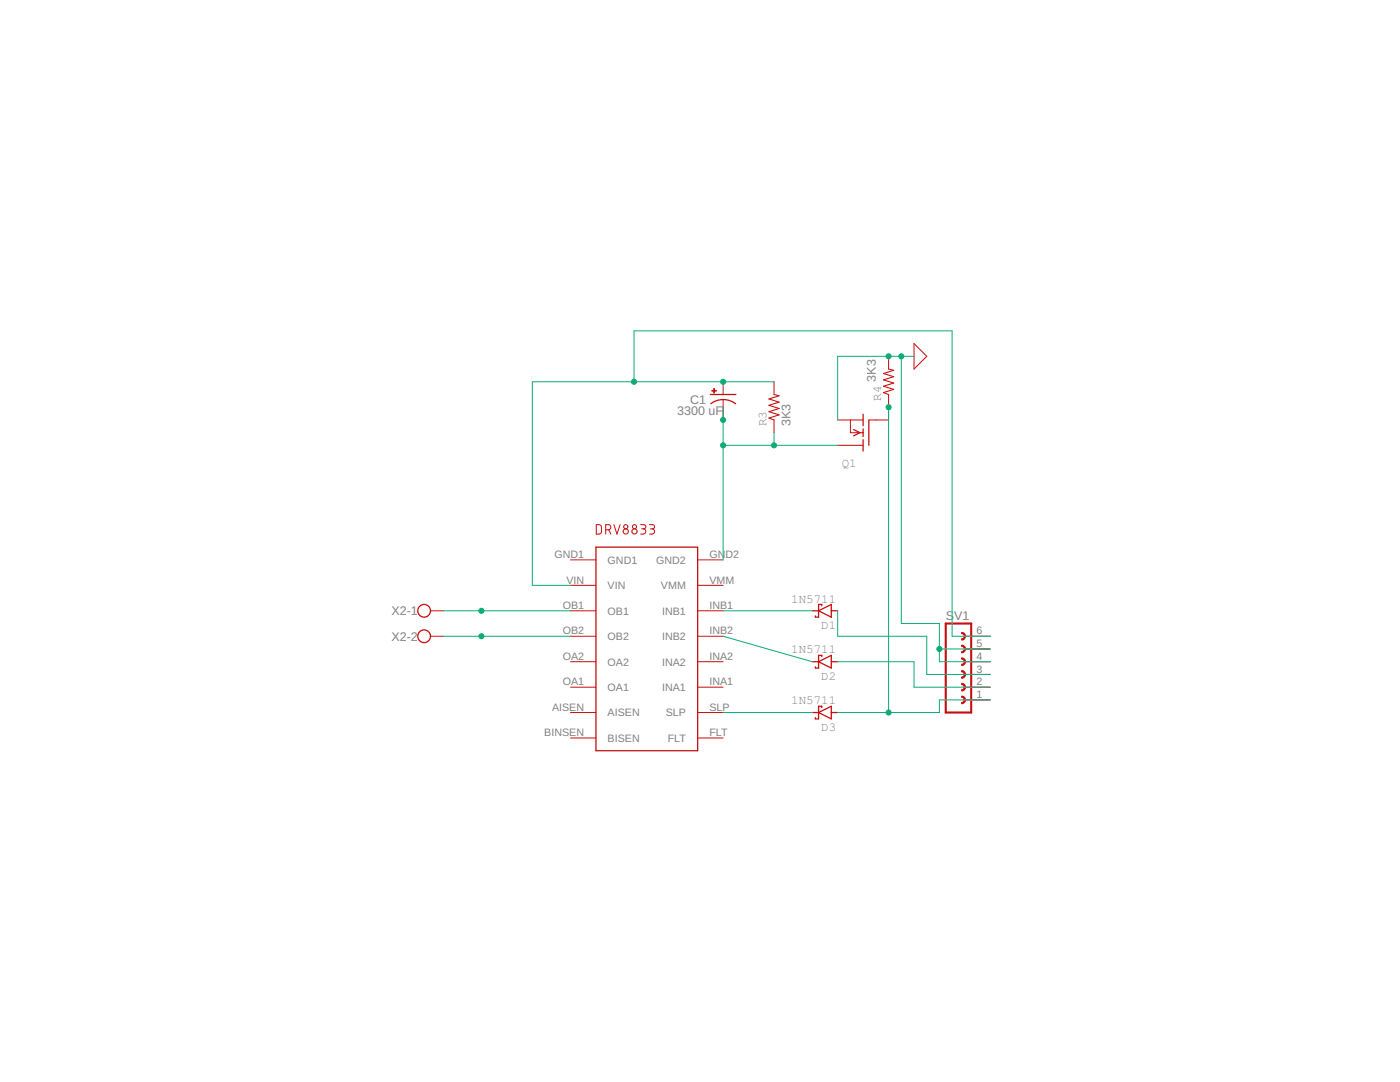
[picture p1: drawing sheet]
<svg xmlns="http://www.w3.org/2000/svg" width="279mm" height="216mm" viewBox="0 0 279 216" stroke-linecap="round" stroke-linejoin="round" font-family="sans-serif">
<g fill="none" stroke="#c90d0c" stroke-width=".25">
<path d="M141.8 78.7h5.1M141.9 80.6a4 4 0 0 1 4.9 0M170.3 85.7l1.3 .6-1.3 .7M172.3 82.7v2.2M172.3 85.6v1.5M172.3 87.7v2.3M173.4 83.8v5.1M118.9 109.2h20.3v40.6h-20.3zM162.1 121.9h1.3M162.1 132h1.3M163.4 121.9l2.5-1.3v2.5zM163.4 132l2.5-1.2v2.5z"/>
<path d="M164 120.9v-.3h-.6v2.5h-.7v-.2M164 131v-.2h-.6v2.5h-.7v-.2M165.9 121.9h1.3M165.9 132h1.3M162.1 142.2h1.3M163.4 142.2l2.5-1.3v2.5zM164 141.2v-.3h-.6v2.5h-.7v-.2M165.9 142.2h1.3"/>
<circle cx="84.6" cy="127" r="1.27"/>
<circle cx="84.6" cy="121.9" r="1.27"/>
</g>
<g fill="none" stroke="#c90d0c" stroke-width=".2">
<path d="M144.3 76.2v2.5M144.3 79.7v4.1M154.5 76.2v2.5M177.3 71.1v2.5M177.3 78.7v2.6M182.4 68.6l2.6 2.5-2.6 2.5zM154.5 83.8v2.5M167.2 83.8h5.1M167.2 88.9h5.1M169.7 83.8v2.5h2.6M173.5 83.8h3.8M113.9 116.8h5"/>
<path d="M113.9 111.7h5M119 104.7h.7l.3 .4v1.1l-.3 .3-.7 .1zM120.9 105.7h.5a.52 .52 0 0 0 .5-.5 .52 .52 0 0 0-.5-.5h-.5v1.9M121.5 105.7l.4 .9M122.5 104.7l.6 1.9 .7-1.9M127.8 104.7h.7a.41 .41 0 0 1 .4 .4 .41 .41 0 0 1-.4 .4h-.4M128.4 105.5a.53 .53 0 0 1 .5 .5 .53 .53 0 0 1-.5 .6h-.6M129.6 104.7h.6a.41 .41 0 0 1 .4 .4 .41 .41 0 0 1-.4 .4h-.4M130.1 105.5a.53 .53 0 0 1 .5 .5 .53 .53 0 0 1-.5 .6h-.5M139.2 116.8h5.1M139.2 111.7h5.1M85.9 127h2.6"/>
<path d="M85.9 121.9h2.6M113.9 137.1h5M113.9 132h5M113.9 127h5M113.9 121.9h5M139.2 137.1h5.1M139.2 132h5.1M139.2 127h5.1M139.2 121.9h5.1M192.6 137.1h5M192.6 132h5M192.6 127h5"/>
<path d="M192.6 139.7h5M192.6 134.6h5M192.6 129.5h5M113.9 147.3h5M113.9 142.2h5M139.2 147.3h5.1M139.2 142.2h5.1"/>
<circle cx="124.9" cy="105.1" r=".42"/>
<circle cx="124.9" cy="106" r=".52"/>
<circle cx="126.6" cy="105.1" r=".42"/>
<circle cx="126.6" cy="106" r=".52"/>
</g>
<path d="M154.5 78.7l1 .3-2 .6 2 .6-2 .7 2 .6-2 .6 2 .7-2 .6 1 .4M177.3 73.6l1.1 .3-2.1 .6 2.1 .7-2.1 .6 2.1 .6-2.1 .7 2.1 .6-2.1 .6 1 .4" fill="none" stroke="#c90d0c" stroke-width=".21"/>
<path d="M188.7 124.4h5.1v17.8h-5.1z" fill="none" stroke="#c90d0c" stroke-width=".42"/>
<g fill="#c90d0c" stroke="#c90d0c" stroke-width=".2">
<path d="M191.9 133.8a.76 .76 0 0 1 .8 .8 .76 .76 0 0 1-.8 .7v-.2a.51 .51 0 0 0 .5-.5 .51 .51 0 0 0-.5-.5z" fill-rule="evenodd"/>
<path d="M191.9 136.4a.76 .76 0 0 1 .8 .7 .76 .76 0 0 1-.8 .8v-.3a.51 .51 0 0 0 .5-.5 .51 .51 0 0 0-.5-.5z" fill-rule="evenodd"/>
<path d="M191.9 138.9a.76 .76 0 0 1 .8 .8 .76 .76 0 0 1-.8 .7v-.2a.51 .51 0 0 0 .5-.5 .51 .51 0 0 0-.5-.6z" fill-rule="evenodd"/>
<path d="M191.9 128.7a.76 .76 0 0 1 .8 .8 .76 .76 0 0 1-.8 .8v-.3a.51 .51 0 0 0 .5-.5 .51 .51 0 0 0-.5-.5z" fill-rule="evenodd"/>
<path d="M191.9 131.3a.76 .76 0 0 1 .8 .7 .76 .76 0 0 1-.8 .8v-.3a.51 .51 0 0 0 .5-.5 .51 .51 0 0 0-.5-.5z" fill-rule="evenodd"/>
<path d="M191.9 126.2a.76 .76 0 0 1 .8 .8 .76 .76 0 0 1-.8 .7v-.2a.51 .51 0 0 0 .5-.5 .51 .51 0 0 0-.5-.6z" fill-rule="evenodd"/>
</g>
<g fill="#c90d0c" stroke="#c90d0c" stroke-width=".2">
<path d="M142.1 77.9h.9v.1h-.9z"/>
<path d="M142.5 77.5h.1v.9h-.1z"/>
</g>
<g fill="none" stroke="#0dab76" stroke-width=".2">
<path d="M126.5 76.2v-10.2h63.5v61h7.6M154.5 76.2h-48.3v40.6h7.7M179.9 71.1v53.3h7.6v7.6h10.1M182.4 71.1h-15.2v12.7M144.3 81.3v30.4M144.3 88.9h22.9M154.5 86.3v2.6M177.3 81.3v60.9M88.5 121.9h25.4M88.5 127h25.4M144.3 121.9h17.8M144.3 127l17.8 5"/>
<path d="M167.2 121.9v5.1h17.8v7.6h12.6M167.2 132h15.2v5.1h15.2M187.5 129.5h10.1M197.6 139.7h-10.1v2.5h-20.3M144.3 142.2h17.8"/>
</g>
<g fill="#0dab76" stroke="#0dab76" stroke-width=".2">
<circle cx="144.3" cy="88.9" r=".51"/>
<circle cx="154.5" cy="88.9" r=".51"/>
<circle cx="144.3" cy="83.8" r=".51"/>
<circle cx="177.3" cy="71.1" r=".51"/>
<circle cx="179.9" cy="71.1" r=".51"/>
<circle cx="187.5" cy="129.5" r=".51"/>
<circle cx="126.5" cy="76.2" r=".51"/>
<circle cx="144.3" cy="76.2" r=".51"/>
<circle cx="177.3" cy="81.3" r=".51"/>
<circle cx="177.3" cy="142.2" r=".51"/>
<circle cx="96.1" cy="121.9" r=".51"/>
<circle cx="96.1" cy="127" r=".51"/>
</g>
<g font-size="2.5" fill="#808080">
<text x="174.8" y="76.2" transform="rotate(-90 174.8 76.2)">3K3</text>
<text x="135.2" y="82.9">3300 uF</text>
<text x="137.7" y="80.6">C1</text>
<text x="175.8" y="80" transform="rotate(-90 175.8 80)">R4</text>
<text x="153" y="85.1" transform="rotate(-90 153 85.1)">R3</text>
<text x="157.8" y="85.1" transform="rotate(-90 157.8 85.1)">3K3</text>
<text x="168" y="93.2">Q1</text>
<text x="78.1" y="122.8">X2-1</text>
<text x="157.9" y="120.2">1N5711</text>
<text x="163.9" y="125.6">D1</text>
<text x="188.8" y="123.7">S</text>
<text x="190.4" y="123.7">V1</text>
<text x="78.1" y="127.8">X2-2</text>
<text x="157.9" y="130.4">1N5711</text>
<text x="163.9" y="135.7">D2</text>
<text x="157.9" y="140.5">1N5711</text>
<text x="163.9" y="145.9">D3</text>
</g>
<g font-size="2.1" fill="#808080">
<text x="110.6" y="111.4">GND1</text>
<text x="121.3" y="112.5">GND1</text>
<text x="131" y="112.5">GND2</text>
<text x="141.6" y="111.4">GN</text>
<text x="144.8" y="111.4">D2</text>
<text x="113" y="116.4">VIN</text>
<text x="121.3" y="117.6">VIN</text>
<text x="131.9" y="117.6">VMM</text>
<text x="141.6" y="116.4">VMM</text>
<text x="112.3" y="121.5">OB1</text>
<text x="121.3" y="122.6">OB1</text>
<text x="132.1" y="122.6">INB1</text>
<text x="141.6" y="121.5">INB1</text>
<text x="112.3" y="131.7">OA2</text>
<text x="112.3" y="126.6">OB2</text>
<text x="121.3" y="127.7">OB2</text>
<text x="132.1" y="127.7">INB2</text>
<text x="141.6" y="131.7">INA2</text>
<text x="141.6" y="126.6">INB2</text>
<text x="194.9" y="131.7">4</text>
<text x="194.9" y="129.1">5</text>
<text x="194.9" y="126.6">6</text>
<text x="112.3" y="136.8">OA1</text>
<text x="121.3" y="137.9">OA1</text>
<text x="121.3" y="132.8">OA2</text>
<text x="132.1" y="137.9">INA1</text>
<text x="132.1" y="132.8">INA2</text>
<text x="141.6" y="136.8">INA1</text>
<text x="194.9" y="136.8">2</text>
<text x="194.9" y="134.2">3</text>
<text x="110.2" y="141.8">AISEN</text>
<text x="121.3" y="142.9">AISEN</text>
<text x="132.9" y="142.9">SLP</text>
<text x="141.6" y="141.8">SLP</text>
<text x="194.9" y="139.3">1</text>
<text x="108.6" y="146.9">BINSEN</text>
<text x="121.3" y="148">BISEN</text>
<text x="133.3" y="148">FLT</text>
<text x="141.6" y="146.9">FLT</text>
</g>
</svg>
